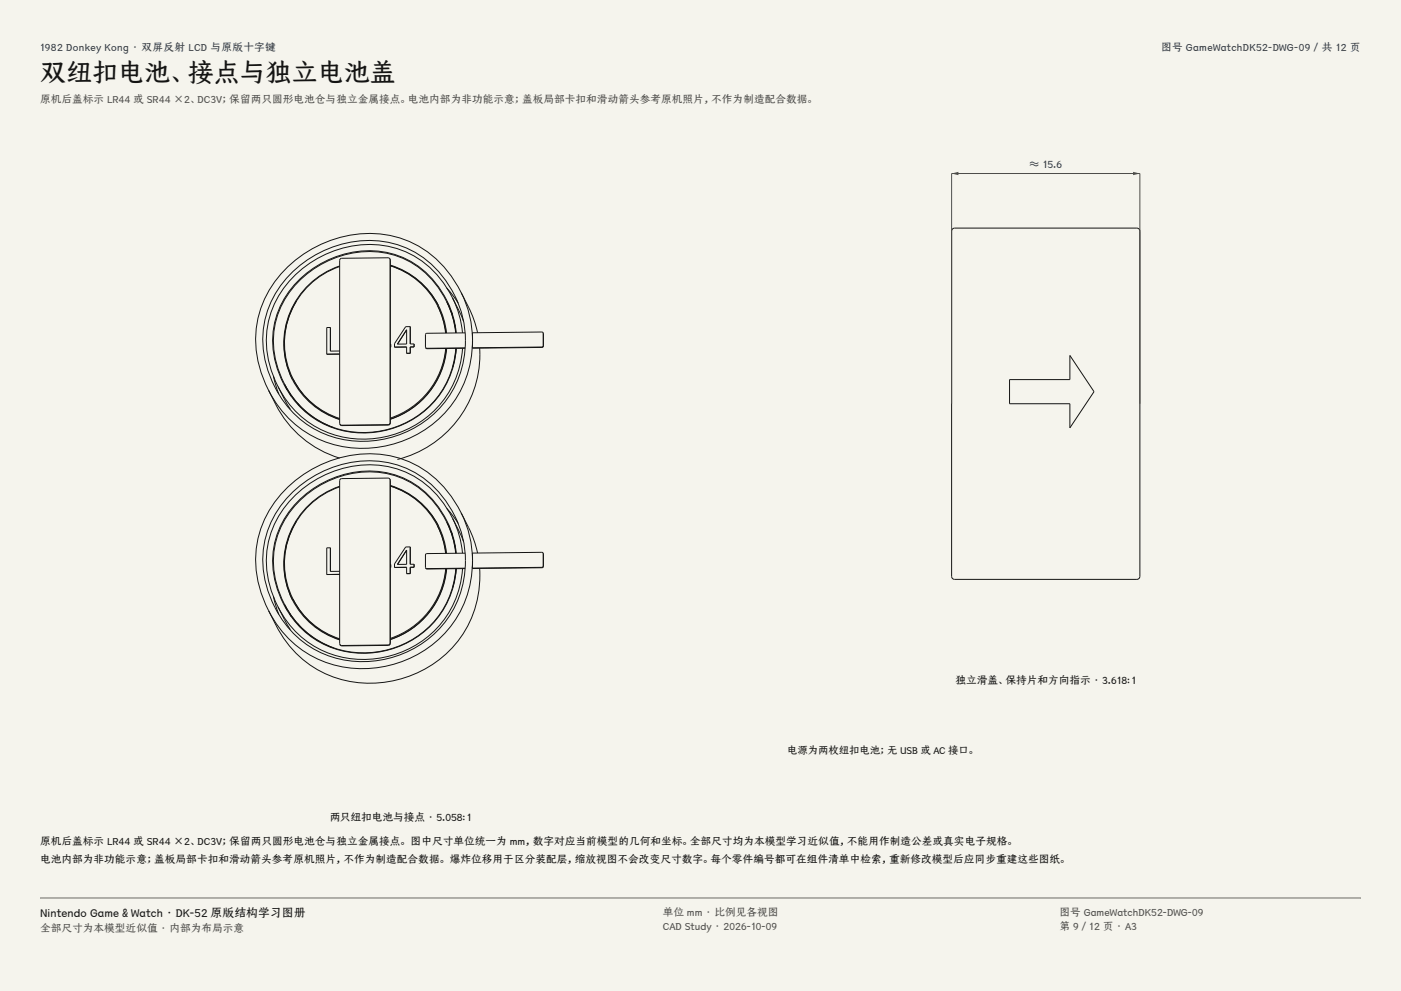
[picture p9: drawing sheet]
<svg xmlns="http://www.w3.org/2000/svg" width="420mm" height="297mm" viewBox="0 0 420 297" stroke-linecap="round" stroke-linejoin="round" font-family="sans-serif">
<g fill="#f5f4ed">
<path d="M0 0h420v297h-420z"/>
<path d="M12 12h396v275h-396z"/>
</g>
<g fill="none" stroke="#141413" stroke-width=".3">
<path d="M101.8 79.7a24.2 24.2 0 0 0-16.8 23 24.2 24.2 0 0 0 16.8 23M101.8 79.9a24.2 24.2 0 0 0-14 33.6M116.9 77.6l-.6-.3-13.9 .1-.5 .4v49.3M116.9 77.6v49.3l-.6 .4-13.9 .1-.5-.3M116.9 77.6l.1 49.4-.6 .4-13.9 .1-.6-.4M117 79.5a23.9 23.9 0 0 1 16.9 20.3M117 79.6a24 24 0 0 1 14.5 12M117 79.7a23.8 23.8 0 0 1 14.2 11.9M285.5 68.6l.7-.2h54.6a.9 .9 0 0 1 .9 .9v103.4a.9 .9 0 0 1-.9 .9h-54.6a.9 .9 0 0 1-.9-.9v-103.4zM86.8 82.4a32.2 32.2 0 0 1 34.6-8.3 30.5 30.5 0 0 1 9 49.7 31.2 31.2 0 0 1-38.8 3.1 32.1 32.1 0 0 1-12.7-27.7 27.9 27.9 0 0 1 7.9-16.8zM88.9 90.2a24.1 24.1 0 0 0-1.2 23.6M99 98.1v7.1h2.8"/>
<path d="M99 98.1l-1 .1v8M99 98.1l.1 .1M121.9 98.8v4.3h-2.8zM123 97.9v5.2h1.1M123 97.9h-1.4l-3.3 5.1v1M123 97.9h.1M131.2 91.6a23.6 23.6 0 0 1 2.4 8.2M131.2 91.6a23.7 23.7 0 0 1 2.5 8.2M133.9 90.3a26.6 26.6 0 0 1 2.7 9.5M133.9 90.3a25.7 25.7 0 0 0-33.4-13 27.1 27.1 0 0 0-18.5 26.1l.5 3.8 1 3.8 1.7 4M133.9 90.3a26.6 26.6 0 0 1 2.8 9.5M133.9 86.3l3.5 4.6"/>
<path d="M134.2 91.1l.7 1M135.1 93.2l.4 .7M135.5 93.9l.1 .3zM135.7 89.3a28.6 28.6 0 0 1 2.9 10.5M135.7 89.3a27.6 27.6 0 0 0-35.9-14 30 30 0 0 0-19.8 24.2 29.5 29.5 0 0 0 3.3 16.3M135.7 89.3l3.3 7M136.2 97l.3 .8M136.8 99.8a28 28 0 0 0-16.4-22.8 29.3 29.3 0 0 0-33.6 10.1 25.5 25.5 0 0 0-1.8 27.9 27.3 27.3 0 0 0 40.2 9.8 26.7 26.7 0 0 0 11.6-20.4l-1.1 5.6M138.2 87.7l3.4 6.8 1.6 5.2M138.2 87.7a32.2 32.2 0 0 1-28.2 46.6 30.9 30.9 0 0 1-29.5-17.4M138.2 87.7a30.2 30.2 0 0 0-35.7-16.7 34.3 34.3 0 0 0-25 23.9 31.1 31.1 0 0 0 3 22M139.4 99.8l-11.7 .1-.2 .4 .1 3.9"/>
<path d="M162.8 99.7l-.4-.2-20.8 .2v4.5M162.8 99.7v3.9l-.4 .4-20.8 .2M162.8 99.7l.1 4-.4 .4-20.9 .1M80.5 116.9a36.7 36.7 0 0 0 10.1 14.3 31.9 31.9 0 0 0 11.2 6.1M82 112.7l1.6 5.4M83.3 115.8l3.7 6.9M85.2 115a26.7 26.7 0 0 0 14.8 13.2M85.6 115.7l.4 1.1M86.8 117.7l.4 .7M87.2 118.4l.1 .3zM87.8 113.5a23.8 23.8 0 0 0 14 11.9M87.8 113.5a23.8 23.8 0 0 0 14 12.1"/>
<path d="M98 106.2h.1M101.8 106.1l-3.8 .1M117.1 103.2v.9M117.1 103.2h.1M117.1 103.2h-.1M117.1 104v.1M117.1 104.1h-.1M118.3 104h3.6v1.9M118.3 104h.1M121.9 105.9h1.1M123 104v1.9M123 104h1.1"/>
<path d="M123 104h.1M123 105.9h.1M123 105.9h-1.1M124.1 103.1v.9M124.1 103.1h.1M124.1 104h.1M127.6 104.2l.3 .2 11.5-.1M127.6 104.2l.4 .3 11.4-.1M133.6 104.4a24.4 24.4 0 0 1-16.6 20.9M133.8 104.4a24.4 24.4 0 0 1-16.8 21.2M133.9 104.4a24.6 24.6 0 0 1-16.9 21.3M136.6 104.4a27.6 27.6 0 0 1-41 21.7 26.3 26.3 0 0 1-10.4-11.1"/>
<path d="M138.7 104.4a29.6 29.6 0 0 1-38.6 25.9 27.9 27.9 0 0 1-16.8-14.5M143.8 104.3a32.4 32.4 0 0 1-24.7 33.4M302.6 113.8h18.1v-7.3l7.3 10.9-7.3 10.8v-7.2h-18.1zM89.2 120.8l.5 .7M86.8 148.4a32.2 32.2 0 0 1 34.6-8.2 30.5 30.5 0 0 1 9 49.6 31.2 31.2 0 0 1-38.8 3.1 32.1 32.1 0 0 1-12.7-27.7 27.9 27.9 0 0 1 7.9-16.8zM88.9 156.2a24.1 24.1 0 0 0-1.2 23.7M101.8 145.7a24.2 24.2 0 0 0-16.8 23.1 24.2 24.2 0 0 0 16.8 23M101.8 145.9a24.2 24.2 0 0 0-14 33.7M116.9 143.6l-.6-.3-13.9 .1-.5 .4v49.3M116.9 143.6v49.3l-.6 .4-13.9 .2-.5-.4M116.9 143.6l.1 49.4-.6 .4-13.9 .2-.6-.5M117 145.5a23.9 23.9 0 0 1 16.9 20.3"/>
<path d="M117 145.6a24 24 0 0 1 14.5 12.1M117 145.7a23.8 23.8 0 0 1 14.2 11.9M131.2 157.6a23.6 23.6 0 0 1 2.4 8.2M131.2 157.6a23.7 23.7 0 0 1 2.5 8.2M133.9 156.3a26.6 26.6 0 0 1 2.7 9.5M133.9 156.3a25.7 25.7 0 0 0-33.4-13 27.1 27.1 0 0 0-18.5 26.1l.5 3.8 1 3.8 1.7 4M133.9 156.3a26.6 26.6 0 0 1 2.8 9.5M133.9 152.4l3.5 4.5M134.2 157.1l.7 1M135.1 159.2l.4 .8M135.5 160l.1 .2zM135.7 155.3a28.6 28.6 0 0 1 2.9 10.5"/>
<path d="M135.7 155.3a27.6 27.6 0 0 0-35.9-14 30 30 0 0 0-19.8 24.3 29.5 29.5 0 0 0 3.3 16.3M135.7 155.3l3.3 7.1M138.2 153.7l3.4 6.8 1.6 5.2M138.2 153.7a32.2 32.2 0 0 1-28.2 46.7 30.9 30.9 0 0 1-29.5-17.4M138.2 153.7a30.2 30.2 0 0 0-35.7-16.7 34.3 34.3 0 0 0-25 23.9 31.1 31.1 0 0 0 3 22.1M82 178.7l1.6 5.4M87.8 179.6a23.8 23.8 0 0 0 14 11.8M87.8 179.6a23.8 23.8 0 0 0 14 12M98 172.2h.1M99 164.2h.1M99 164.2h-1v8M99 164.2v7.1l2.8-.1"/>
<path d="M101.8 172.1l-3.8 .1M117.1 169.2h.1M117.1 169.2h-.1M117.1 170.1h.1M117.1 169.2v.9M117.1 170.1h-.1M118.3 170.1l3.6-.1v1.9M118.3 170.1h.1M121.9 164.9v4.2l-2.8 .1zM121.9 171.9h.1M121.9 171.9h1.1M123 163.9h-1.4l-3.3 5.1v1.1"/>
<path d="M123 163.9v5.2h1.1M123 170h1.1M123 163.9h.1M123 170v1.9M123 170h.1M123 171.9h.1M124.1 169.1h.1M124.1 170h.1M124.1 169.1v.9M127.6 170.2l.3 .2 11.5-.1M127.6 170.2l.4 .3 11.4-.1M133.6 170.5a24.4 24.4 0 0 1-16.6 20.8"/>
<path d="M133.8 170.5a24.4 24.4 0 0 1-16.8 21.1M133.9 170.5a24.6 24.6 0 0 1-16.9 21.2M136.2 163l.3 .8M136.6 170.4a27.6 27.6 0 0 1-41 21.7 26.3 26.3 0 0 1-10.4-11.1M136.8 165.8a28 28 0 0 0-16.4-22.8 29.3 29.3 0 0 0-33.6 10.1 25.5 25.5 0 0 0-1.8 27.9 27.3 27.3 0 0 0 40.2 9.8 26.7 26.7 0 0 0 11.6-20.4l-1.1 5.7M138.7 170.4a29.6 29.6 0 0 1-38.6 25.9 27.9 27.9 0 0 1-16.8-14.4M139.4 165.8l-11.7 .2-.2 .3 .1 3.9M143.8 170.4a31.9 31.9 0 0 1-28.2 34 31.1 31.1 0 0 1-32.9-17.1l-2.2-4.3M162.8 165.7l-.4-.2-20.8 .3v4.5M162.8 165.7v3.9l-.4 .4-20.8 .3M162.8 165.7l.1 4-.4 .4-20.9 .2M83.3 181.9l3.7 6.8"/>
<path d="M85.2 181a26.7 26.7 0 0 0 14.8 13.2M85.6 181.7l.4 1.2M86.8 183.7l.4 .8M87.2 184.5l.1 .2zM89.2 186.9l.5 .7"/>
</g>
<path d="M285.3 121v-69h56.4v69" fill="none" stroke="#504e49" stroke-width=".3"/>
<g fill="#504e49">
<path d="M285.3 52l2-.5v1z"/>
<path d="M339.7 51.5l2 .5-2 .5z"/>
</g>
<path d="M12 269.3h396zM12 269h396v.3h-396z" fill-rule="evenodd" fill="#504e49"/>
<text font-size="7.8" fill="#141413" x="12" y="24.7">双纽扣电池、接点与独立电池盖</text>
<text font-size="3.5" fill="#141413" x="12" y="274.9">Nintendo Game &amp; Watch · DK-52 原版结构学习图册</text>
<g font-size="3.2" fill="#1b365d">
<text x="12" y="15.3">1982 Donkey Kong · 双屏反射 LCD 与原版十字键</text>
<text x="348.1" y="15.3">图号 GameWatchDK52-DWG-09 / 共 12 页</text>
<text x="308.6" y="50.4">≈ 15.6</text>
</g>
<g font-size="3.2" fill="#504e49">
<text x="12" y="30.9">原机后盖标示 LR44 或 SR44 ×2、DC3V；保留两只圆形电池仓与独立金属接点。电池内部为非功能示意；盖板局部卡扣和滑动箭头参考原机照片，不作为制造配合数据。</text>
<text x="198.7" y="274.5">单位 mm · 比例见各视图</text>
<text x="317.6" y="274.5">图号 GameWatchDK52-DWG-09</text>
<text x="12" y="279.3">全部尺寸为本模型近似值 · 内部为布局示意</text>
<text x="198.7" y="278.8">CAD Study · 2026-10-09</text>
<text x="317.6" y="278.8">第 9 / 12 页 · A3</text>
</g>
<g font-size="3.2" fill="#141413">
<text x="286.4" y="205">独立滑盖、保持片和方向指示 · 3.618:1</text>
<text x="98.7" y="246">两只纽扣电池与接点 · 5.058:1</text>
<text x="12" y="253.3">原机后盖标示 LR44 或 SR44 ×2、DC3V；保留两只圆形电池仓与独立金属接点。 图中尺寸单位统一为 mm，数字对应当前模型的几何和坐标。全部尺寸均为本模型学习近似值，不能用作制造公差或真实电子规格。</text>
<text x="12" y="258.6">电池内部为非功能示意；盖板局部卡扣和滑动箭头参考原机照片，不作为制造配合数据。 爆炸位移用于区分装配层，缩放视图不会改变尺寸数字。每个零件编号都可在组件清单中检索，重新修改模型后应同步重建这些图纸。</text>
</g>
<text font-size="3.1" fill="#141413" x="236" y="226">电源为两枚纽扣电池；无 USB 或 AC 接口。</text>
</svg>
